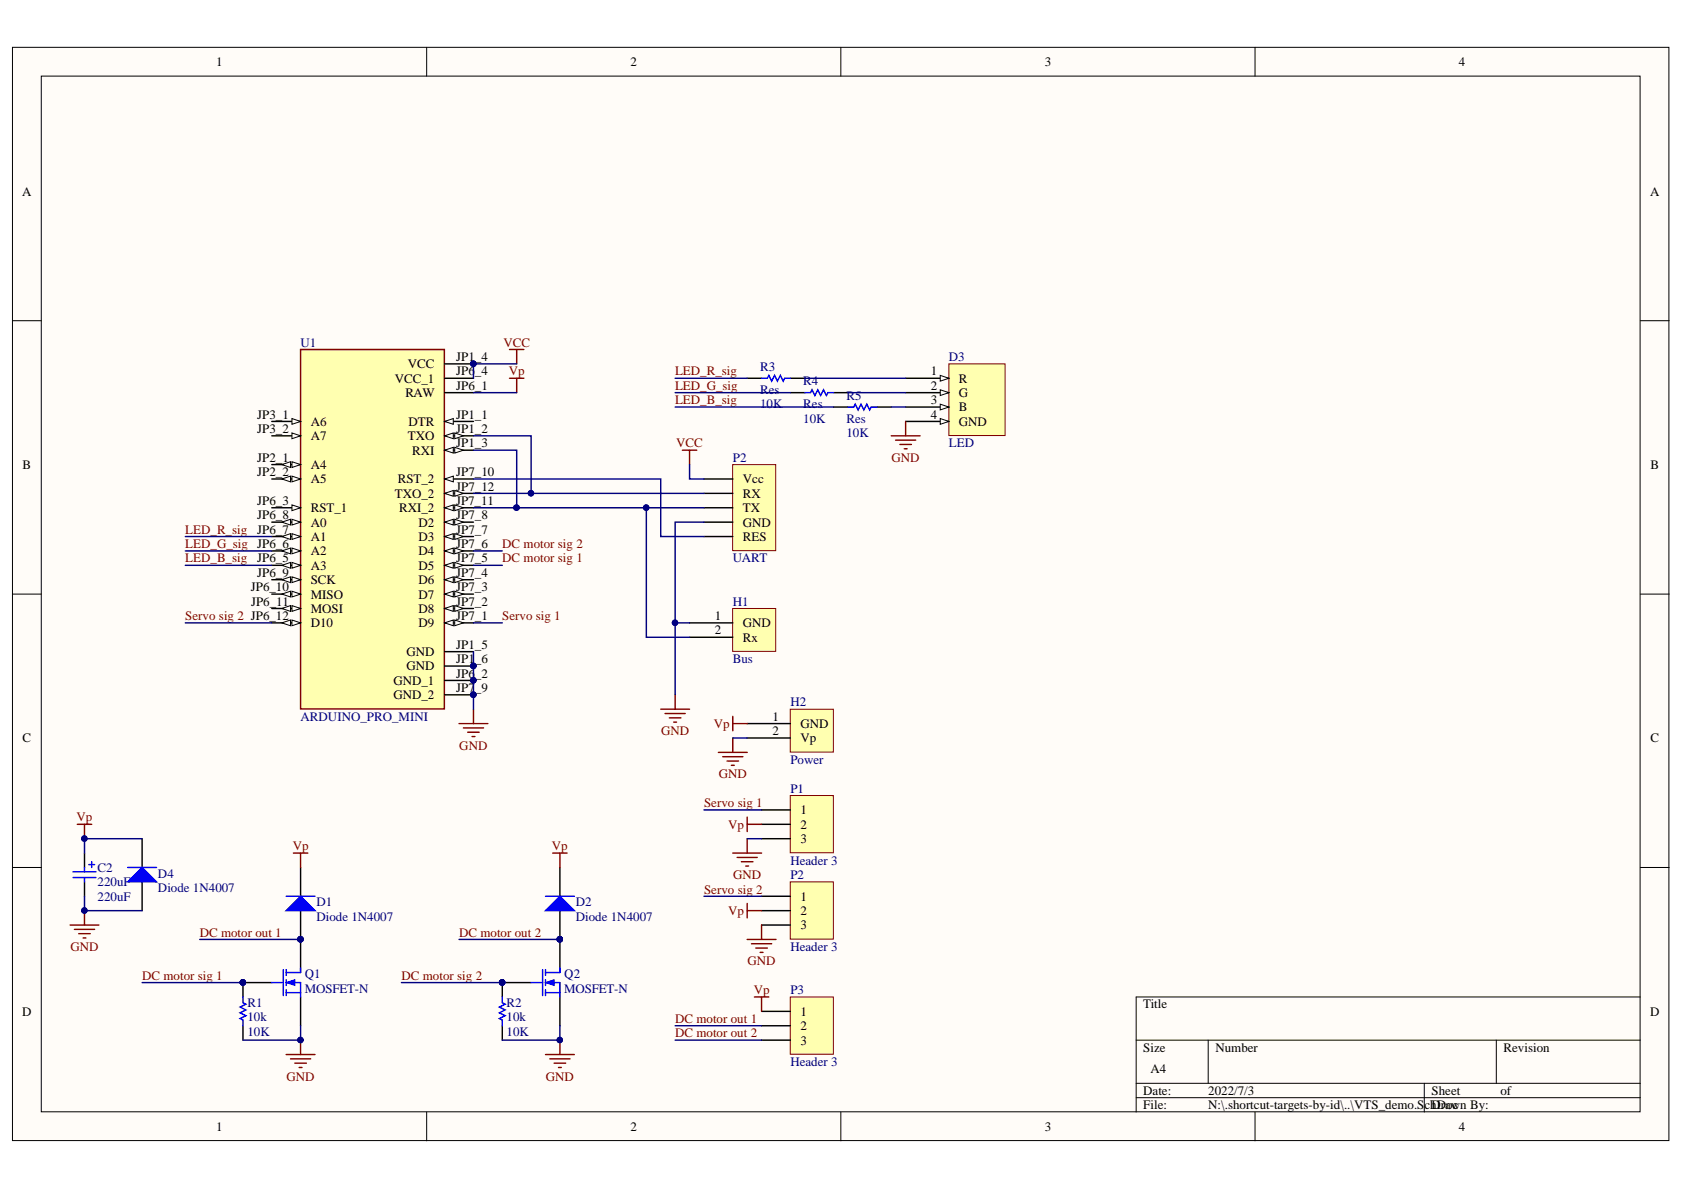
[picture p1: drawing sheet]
# Altium project VTS_demo.PrjPCB
1 sheet, 19 parts. Net scope: global (net labels, ports and power ports of the same name join across sheets).
Board file: VTS_demo.PcbDoc

## Sheet VTS_demo.SchDoc
size A4

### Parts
(Parts that share a designator on the sheet are numbered #1, #2 ... from top to bottom, then left to right.)
C2  220uF  [CapPol6.3]
D1  Diode 1N4007  [DIOM4326X20N]
D2  Diode 1N4007  [DIOM4326X20N]
D3  LED  [RGB LED]
D4  Diode 1N4007  [DIOM4326X20N]
H1  Bus  [HDR1X2]
H2  Power  [HDR1X2]
P1  Header 3  [HDR1X3]
P2#1  UART  [UART]
P2#2  Header 3  [HDR1X3]
P3  Header 3  [HDR1X3]
Q1  MOSFET-N  [SOT95P245X110-3N]
Q2  MOSFET-N  [SOT95P245X110-3N]
R1  10k  [6-0805_L]
R2  10k  [6-0805_L]
R3  Res  value 10K  [6-0805_L]
R4  Res  value 10K  [6-0805_L]
R5  Res  value 10K  [6-0805_L]
U1  ARDUINO_PRO_MINI  [MODULE_ARDUINO_PRO_MINI]

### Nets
GND: C2.2 D3.4(GND) D4.2(A) H1.1(GND) H2.2(Vp) P1.3 P2#1.4(GND) P2#2.3 Q1.2(S) Q2.2(S) R1.1 R2.1 U1.JP1_5(GND) U1.JP1_6(GND) U1.JP6_2(GND_1) U1.JP7_9(GND_2)
VCC: P2#1.1(Vcc) U1.JP1_4(VCC) U1.JP6_4(VCC_1)
Vp: C2.1 D1.1(K) D2.1(K) D4.1(K) H2.1(GND) P1.2 P2#2.2 P3.1 U1.JP6_1(RAW)
DC motor out 1: D1.2(A) P3.2 Q1.3(D)
DC motor out 2: D2.2(A) P3.3 Q2.3(D)
DC motor sig 1: Q1.1(G) R1.2 U1.JP7_4(D6)
DC motor sig 2: Q2.1(G) R2.2 U1.JP7_5(D5)
LED_B_sig: R5.1 U1.JP6_5(A3)
LED_G_sig: R4.1 U1.JP6_6(A2)
LED_R_sig: R3.1 U1.JP6_7(A1)
Servo sig 1: P1.1 U1.JP7_1(D9)
Servo sig 2: P2#2.1 U1.JP6_12(D10)
NetD3_1: D3.1(R) R3.2
NetD3_2: D3.2(G) R4.2
NetD3_3: D3.3(B) R5.2
NetH1_2: H1.2(Rx) P2#1.3(TX) U1.JP1_3(RXI) U1.JP7_11(RXI_2)
NetP2#1_2: P2#1.2(RX) U1.JP1_2(TXO) U1.JP7_12(TXO_2)
NetP2#1_5: P2#1.5(RES) U1.JP7_10(RST_2)

Not connected (* = marked no-connect by the designer): U1 JP1_1(DTR) JP2_1(A4) JP2_2(A5) JP3_1(A6) JP3_2(A7) JP6_3(RST_1) JP6_8(A0) JP6_9(SCK) JP6_10(MISO) JP6_11(MOSI) JP7_2(D8) JP7_3(D7) JP7_6(D4) JP7_7(D3) JP7_8(D2)
